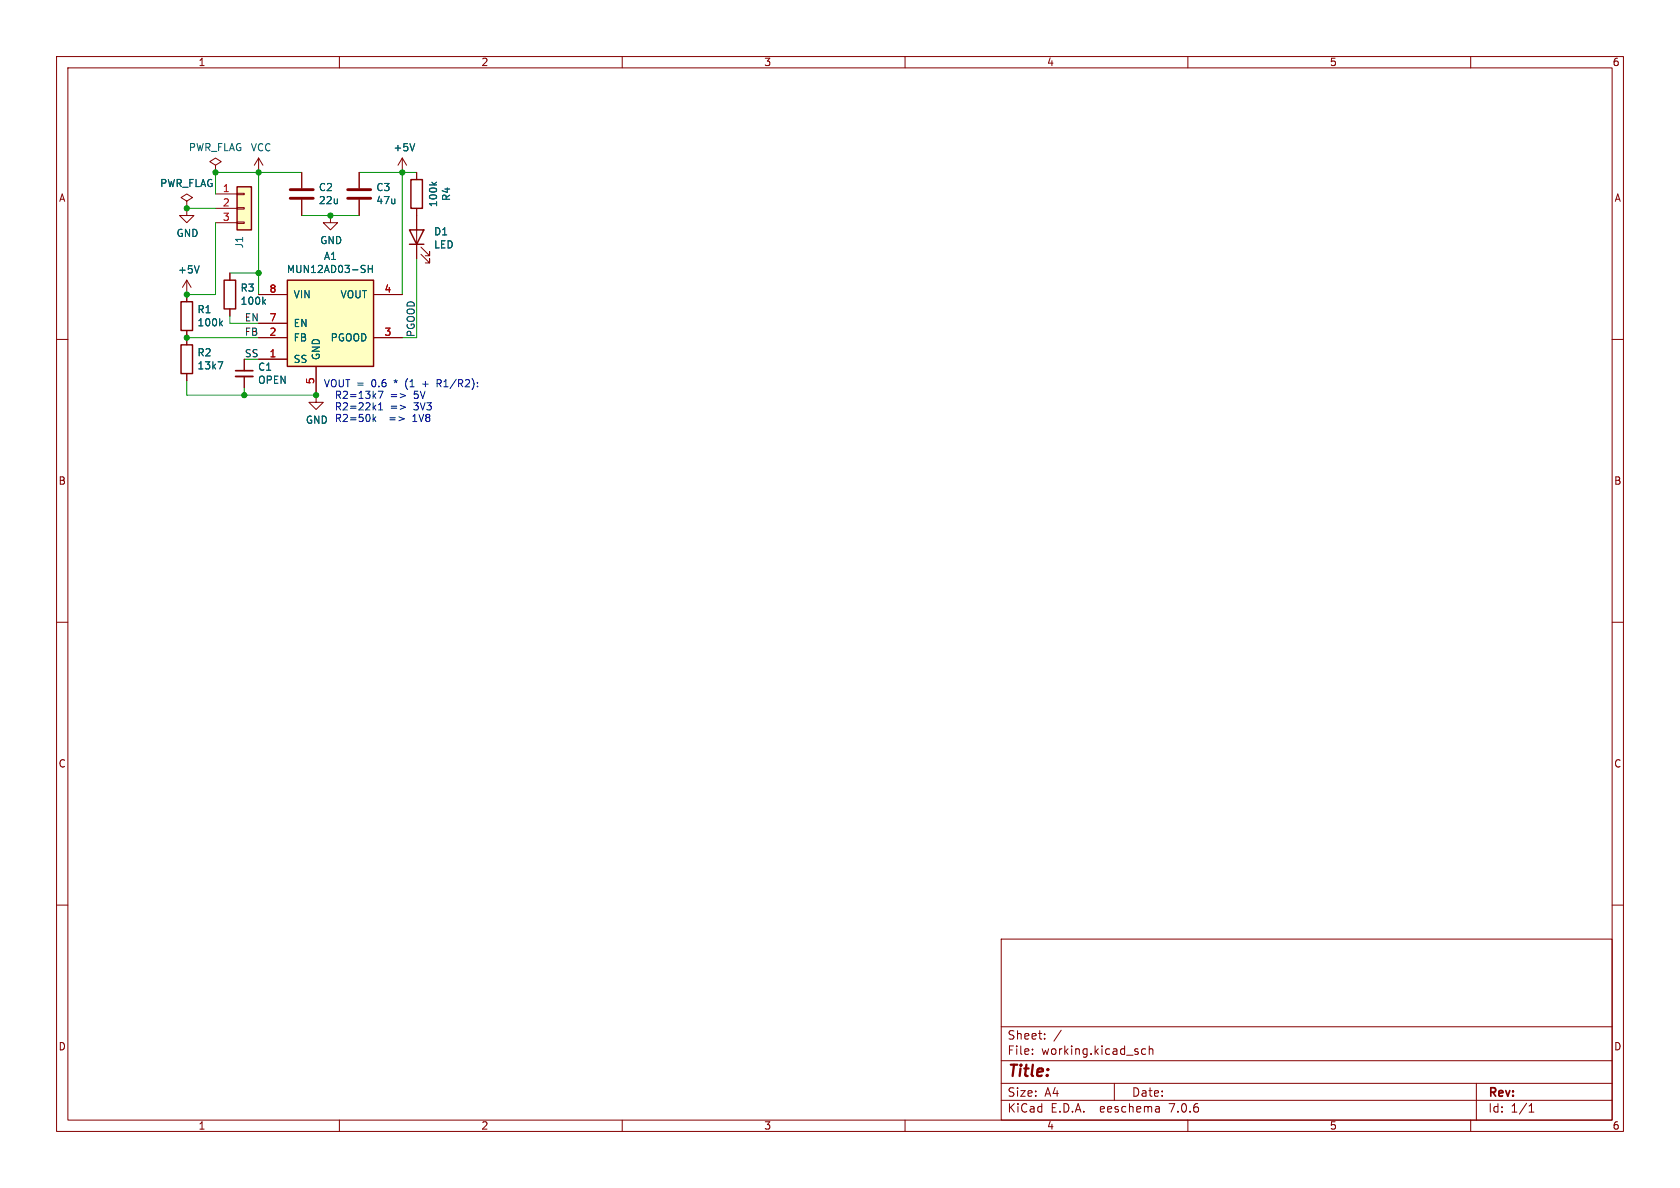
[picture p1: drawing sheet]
(kicad_sch (version 20230121) (generator eeschema)

 (paper "A4")

 (lib_symbols
  (symbol "Connector_Generic:Conn_01x03" (pin_names (offset 1.016) hide) (in_bom yes) (on_board yes)
   (property "Reference" "J" (at 0 5.08 0) (effects (font (size 1.27 1.27))))
   (property "Value" "Conn_01x03" (at 0 -5.08 0) (effects (font (size 1.27 1.27))))
   (property "Footprint" "" (at 0 0 0) (effects (font (size 1.27 1.27)) hide))
   (property "Datasheet" "~" (at 0 0 0) (effects (font (size 1.27 1.27)) hide))
   (symbol "Conn_01x03_1_1"
    (rectangle (start -1.27 -2.413) (end 0 -2.667) (stroke (width 0.1524) (type default)) (fill (type none)))
    (rectangle (start -1.27 0.127) (end 0 -0.127) (stroke (width 0.1524) (type default)) (fill (type none)))
    (rectangle (start -1.27 2.667) (end 0 2.413) (stroke (width 0.1524) (type default)) (fill (type none)))
    (rectangle (start -1.27 3.81) (end 1.27 -3.81) (stroke (width 0.254) (type default)) (fill (type background)))
    (pin passive line (at -5.08 2.54 0) (length 3.81) (name "Pin_1" (effects (font (size 1.27 1.27)))) (number "1" (effects (font (size 1.27 1.27)))))
    (pin passive line (at -5.08 0 0) (length 3.81) (name "Pin_2" (effects (font (size 1.27 1.27)))) (number "2" (effects (font (size 1.27 1.27)))))
    (pin passive line (at -5.08 -2.54 0) (length 3.81) (name "Pin_3" (effects (font (size 1.27 1.27)))) (number "3" (effects (font (size 1.27 1.27)))))))
  (symbol "Device:C" (pin_numbers hide) (pin_names (offset 0.254)) (in_bom yes) (on_board yes)
   (property "Reference" "C" (at 0.635 2.54 0) (effects (font (size 1.27 1.27)) (justify left)))
   (property "Value" "C" (at 0.635 -2.54 0) (effects (font (size 1.27 1.27)) (justify left)))
   (property "Footprint" "" (at 0.9652 -3.81 0) (effects (font (size 1.27 1.27)) hide))
   (property "Datasheet" "~" (at 0 0 0) (effects (font (size 1.27 1.27)) hide))
   (symbol "C_0_1"
    (polyline (pts (xy -2.032 -0.762) (xy 2.032 -0.762)) (stroke (width 0.508) (type default)) (fill (type none)))
    (polyline (pts (xy -2.032 0.762) (xy 2.032 0.762)) (stroke (width 0.508) (type default)) (fill (type none))))
   (symbol "C_1_1"
    (pin passive line (at 0 3.81 270) (length 2.794) (name "~" (effects (font (size 1.27 1.27)))) (number "1" (effects (font (size 1.27 1.27)))))
    (pin passive line (at 0 -3.81 90) (length 2.794) (name "~" (effects (font (size 1.27 1.27)))) (number "2" (effects (font (size 1.27 1.27)))))))
  (symbol "Device:C_Small" (pin_numbers hide) (pin_names (offset 0.254) hide) (in_bom yes) (on_board yes)
   (property "Reference" "C" (at 0.254 1.778 0) (effects (font (size 1.27 1.27)) (justify left)))
   (property "Value" "C_Small" (at 0.254 -2.032 0) (effects (font (size 1.27 1.27)) (justify left)))
   (property "Footprint" "" (at 0 0 0) (effects (font (size 1.27 1.27)) hide))
   (property "Datasheet" "~" (at 0 0 0) (effects (font (size 1.27 1.27)) hide))
   (symbol "C_Small_0_1"
    (polyline (pts (xy -1.524 -0.508) (xy 1.524 -0.508)) (stroke (width 0.3302) (type default)) (fill (type none)))
    (polyline (pts (xy -1.524 0.508) (xy 1.524 0.508)) (stroke (width 0.3048) (type default)) (fill (type none))))
   (symbol "C_Small_1_1"
    (pin passive line (at 0 2.54 270) (length 2.032) (name "~" (effects (font (size 1.27 1.27)))) (number "1" (effects (font (size 1.27 1.27)))))
    (pin passive line (at 0 -2.54 90) (length 2.032) (name "~" (effects (font (size 1.27 1.27)))) (number "2" (effects (font (size 1.27 1.27)))))))
  (symbol "Device:LED" (pin_numbers hide) (pin_names (offset 1.016) hide) (in_bom yes) (on_board yes)
   (property "Reference" "D" (at 0 2.54 0) (effects (font (size 1.27 1.27))))
   (property "Value" "LED" (at 0 -2.54 0) (effects (font (size 1.27 1.27))))
   (property "Footprint" "" (at 0 0 0) (effects (font (size 1.27 1.27)) hide))
   (property "Datasheet" "~" (at 0 0 0) (effects (font (size 1.27 1.27)) hide))
   (symbol "LED_0_1"
    (polyline (pts (xy -1.27 -1.27) (xy -1.27 1.27)) (stroke (width 0.254) (type default)) (fill (type none)))
    (polyline (pts (xy -1.27 0) (xy 1.27 0)) (stroke (width 0) (type default)) (fill (type none)))
    (polyline (pts (xy 1.27 -1.27) (xy 1.27 1.27) (xy -1.27 0) (xy 1.27 -1.27)) (stroke (width 0.254) (type default)) (fill (type none)))
    (polyline (pts (xy -3.048 -0.762) (xy -4.572 -2.286) (xy -3.81 -2.286) (xy -4.572 -2.286) (xy -4.572 -1.524)) (stroke (width 0) (type default)) (fill (type none)))
    (polyline (pts (xy -1.778 -0.762) (xy -3.302 -2.286) (xy -2.54 -2.286) (xy -3.302 -2.286) (xy -3.302 -1.524)) (stroke (width 0) (type default)) (fill (type none))))
   (symbol "LED_1_1"
    (pin passive line (at -3.81 0 0) (length 2.54) (name "K" (effects (font (size 1.27 1.27)))) (number "1" (effects (font (size 1.27 1.27)))))
    (pin passive line (at 3.81 0 180) (length 2.54) (name "A" (effects (font (size 1.27 1.27)))) (number "2" (effects (font (size 1.27 1.27)))))))
  (symbol "Device:R" (pin_numbers hide) (pin_names (offset 0)) (in_bom yes) (on_board yes)
   (property "Reference" "R" (at 2.032 0 90) (effects (font (size 1.27 1.27))))
   (property "Value" "R" (at 0 0 90) (effects (font (size 1.27 1.27))))
   (property "Footprint" "" (at -1.778 0 90) (effects (font (size 1.27 1.27)) hide))
   (property "Datasheet" "~" (at 0 0 0) (effects (font (size 1.27 1.27)) hide))
   (symbol "R_0_1"
    (rectangle (start -1.016 -2.54) (end 1.016 2.54) (stroke (width 0.254) (type default)) (fill (type none))))
   (symbol "R_1_1"
    (pin passive line (at 0 3.81 270) (length 1.27) (name "~" (effects (font (size 1.27 1.27)))) (number "1" (effects (font (size 1.27 1.27)))))
    (pin passive line (at 0 -3.81 90) (length 1.27) (name "~" (effects (font (size 1.27 1.27)))) (number "2" (effects (font (size 1.27 1.27)))))))
  (symbol "mun12ad_78xx-rescue:MUN12AD03-SH-Power_Module_Cyntec_MUN12AD" (pin_names (offset 1.016)) (in_bom yes) (on_board yes)
   (property "Reference" "A" (at 0 11.43 0) (effects (font (size 1.27 1.27))))
   (property "Value" "Power_Module_Cyntec_MUN12AD_MUN12AD03-SH" (at 0 8.89 0) (effects (font (size 1.27 1.27))))
   (property "Footprint" "Power_Module_SMD_Cyntec_MUN12AD:QFN-8-3EP_3.4x3.4x1.4mm_P0.8mm_Cyntec_MUN12AD03-SH" (at 0 13.97 0) (effects (font (size 1.27 1.27)) hide))
   (property "Datasheet" "" (at -6.35 11.43 0) (effects (font (size 1.27 1.27)) hide))
   (symbol "MUN12AD03-SH-Power_Module_Cyntec_MUN12AD_0_1"
    (rectangle (start -7.62 7.62) (end 7.62 -7.62) (stroke (width 0.254) (type solid)) (fill (type background))))
   (symbol "MUN12AD03-SH-Power_Module_Cyntec_MUN12AD_1_1"
    (pin input line (at -12.7 -6.35 0) (length 5.08) (name "SS" (effects (font (size 1.27 1.27)))) (number "1" (effects (font (size 1.27 1.27)))))
    (pin passive line (at -2.54 -12.7 90) (length 5.08) hide (name "GND" (effects (font (size 1.27 1.27)))) (number "10" (effects (font (size 1.27 1.27)))))
    (pin passive line (at -2.54 -12.7 90) (length 5.08) hide (name "GND" (effects (font (size 1.27 1.27)))) (number "11" (effects (font (size 1.27 1.27)))))
    (pin input line (at -12.7 -2.54 0) (length 5.08) (name "FB" (effects (font (size 1.27 1.27)))) (number "2" (effects (font (size 1.27 1.27)))))
    (pin open_collector line (at 12.7 -2.54 180) (length 5.08) (name "PGOOD" (effects (font (size 1.27 1.27)))) (number "3" (effects (font (size 1.27 1.27)))))
    (pin power_out line (at 12.7 5.08 180) (length 5.08) (name "VOUT" (effects (font (size 1.27 1.27)))) (number "4" (effects (font (size 1.27 1.27)))))
    (pin power_in line (at -2.54 -12.7 90) (length 5.08) (name "GND" (effects (font (size 1.27 1.27)))) (number "5" (effects (font (size 1.27 1.27)))))
    (pin no_connect line (at 0 -7.62 90) (length 5.08) hide (name "NC" (effects (font (size 1.27 1.27)))) (number "6" (effects (font (size 1.27 1.27)))))
    (pin input line (at -12.7 0 0) (length 5.08) (name "EN" (effects (font (size 1.27 1.27)))) (number "7" (effects (font (size 1.27 1.27)))))
    (pin power_in line (at -12.7 5.08 0) (length 5.08) (name "VIN" (effects (font (size 1.27 1.27)))) (number "8" (effects (font (size 1.27 1.27)))))
    (pin passive line (at 12.7 5.08 180) (length 5.08) hide (name "VOUT" (effects (font (size 1.27 1.27)))) (number "9" (effects (font (size 1.27 1.27)))))))
  (symbol "power:+5V" (power) (pin_names (offset 0)) (in_bom yes) (on_board yes)
   (property "Reference" "#PWR" (at 0 -3.81 0) (effects (font (size 1.27 1.27)) hide))
   (property "Value" "+5V" (at 0 3.556 0) (effects (font (size 1.27 1.27))))
   (property "Footprint" "" (at 0 0 0) (effects (font (size 1.27 1.27)) hide))
   (property "Datasheet" "" (at 0 0 0) (effects (font (size 1.27 1.27)) hide))
   (symbol "+5V_0_1"
    (polyline (pts (xy -0.762 1.27) (xy 0 2.54)) (stroke (width 0) (type default)) (fill (type none)))
    (polyline (pts (xy 0 0) (xy 0 2.54)) (stroke (width 0) (type default)) (fill (type none)))
    (polyline (pts (xy 0 2.54) (xy 0.762 1.27)) (stroke (width 0) (type default)) (fill (type none))))
   (symbol "+5V_1_1"
    (pin power_in line (at 0 0 90) (length 0) hide (name "+5V" (effects (font (size 1.27 1.27)))) (number "1" (effects (font (size 1.27 1.27)))))))
  (symbol "power:GND" (power) (pin_names (offset 0)) (in_bom yes) (on_board yes)
   (property "Reference" "#PWR" (at 0 -6.35 0) (effects (font (size 1.27 1.27)) hide))
   (property "Value" "GND" (at 0 -3.81 0) (effects (font (size 1.27 1.27))))
   (property "Footprint" "" (at 0 0 0) (effects (font (size 1.27 1.27)) hide))
   (property "Datasheet" "" (at 0 0 0) (effects (font (size 1.27 1.27)) hide))
   (symbol "GND_0_1"
    (polyline (pts (xy 0 0) (xy 0 -1.27) (xy 1.27 -1.27) (xy 0 -2.54) (xy -1.27 -1.27) (xy 0 -1.27)) (stroke (width 0) (type default)) (fill (type none))))
   (symbol "GND_1_1"
    (pin power_in line (at 0 0 270) (length 0) hide (name "GND" (effects (font (size 1.27 1.27)))) (number "1" (effects (font (size 1.27 1.27)))))))
  (symbol "power:PWR_FLAG" (power) (pin_numbers hide) (pin_names (offset 0) hide) (in_bom yes) (on_board yes)
   (property "Reference" "#FLG" (at 0 1.905 0) (effects (font (size 1.27 1.27)) hide))
   (property "Value" "PWR_FLAG" (at 0 3.81 0) (effects (font (size 1.27 1.27))))
   (property "Footprint" "" (at 0 0 0) (effects (font (size 1.27 1.27)) hide))
   (property "Datasheet" "~" (at 0 0 0) (effects (font (size 1.27 1.27)) hide))
   (symbol "PWR_FLAG_0_0"
    (pin power_out line (at 0 0 90) (length 0) (name "pwr" (effects (font (size 1.27 1.27)))) (number "1" (effects (font (size 1.27 1.27))))))
   (symbol "PWR_FLAG_0_1"
    (polyline (pts (xy 0 0) (xy 0 1.27) (xy -1.016 1.905) (xy 0 2.54) (xy 1.016 1.905) (xy 0 1.27)) (stroke (width 0) (type default)) (fill (type none)))))
  (symbol "power:VCC" (power) (pin_names (offset 0)) (in_bom yes) (on_board yes)
   (property "Reference" "#PWR" (at 0 -3.81 0) (effects (font (size 1.27 1.27)) hide))
   (property "Value" "VCC" (at 0 3.81 0) (effects (font (size 1.27 1.27))))
   (property "Footprint" "" (at 0 0 0) (effects (font (size 1.27 1.27)) hide))
   (property "Datasheet" "" (at 0 0 0) (effects (font (size 1.27 1.27)) hide))
   (symbol "VCC_0_1"
    (polyline (pts (xy -0.762 1.27) (xy 0 2.54)) (stroke (width 0) (type default)) (fill (type none)))
    (polyline (pts (xy 0 0) (xy 0 2.54)) (stroke (width 0) (type default)) (fill (type none)))
    (polyline (pts (xy 0 2.54) (xy 0.762 1.27)) (stroke (width 0) (type default)) (fill (type none))))
   (symbol "VCC_1_1"
    (pin power_in line (at 0 0 90) (length 0) hide (name "VCC" (effects (font (size 1.27 1.27)))) (number "1" (effects (font (size 1.27 1.27))))))))

 (junction (at 33.02 52.07) (diameter 0) (color 0 0 0 0))
 (junction (at 45.72 48.26) (diameter 0) (color 0 0 0 0))
 (junction (at 45.72 30.48) (diameter 0) (color 0 0 0 0))
 (junction (at 33.02 36.83) (diameter 0) (color 0 0 0 0))
 (junction (at 38.1 30.48) (diameter 0) (color 0 0 0 0))
 (junction (at 71.12 30.48) (diameter 0) (color 0 0 0 0))
 (junction (at 43.18 69.85) (diameter 0) (color 0 0 0 0))
 (junction (at 33.02 59.69) (diameter 0) (color 0 0 0 0))
 (junction (at 58.42 38.1) (diameter 0) (color 0 0 0 0))
 (junction (at 55.88 69.85) (diameter 0) (color 0 0 0 0))

 (wire (pts (xy 43.18 69.85) (xy 55.88 69.85)) (stroke (width 0) (type default)))
 (wire (pts (xy 43.18 63.5) (xy 45.72 63.5)) (stroke (width 0) (type default)))
 (wire (pts (xy 40.64 48.26) (xy 45.72 48.26)) (stroke (width 0) (type default)))
 (wire (pts (xy 40.64 57.15) (xy 45.72 57.15)) (stroke (width 0) (type default)))
 (wire (pts (xy 33.02 52.07) (xy 38.1 52.07)) (stroke (width 0) (type default)))
 (wire (pts (xy 38.1 36.83) (xy 33.02 36.83)) (stroke (width 0) (type default)))
 (wire (pts (xy 43.18 68.58) (xy 43.18 69.85)) (stroke (width 0) (type default)))
 (wire (pts (xy 71.12 30.48) (xy 73.66 30.48)) (stroke (width 0) (type default)))
 (wire (pts (xy 53.34 30.48) (xy 45.72 30.48)) (stroke (width 0) (type default)))
 (wire (pts (xy 40.64 57.15) (xy 40.64 55.88)) (stroke (width 0) (type default)))
 (wire (pts (xy 58.42 38.1) (xy 53.34 38.1)) (stroke (width 0) (type default)))
 (wire (pts (xy 38.1 30.48) (xy 38.1 34.29)) (stroke (width 0) (type default)))
 (wire (pts (xy 38.1 52.07) (xy 38.1 39.37)) (stroke (width 0) (type default)))
 (wire (pts (xy 73.66 45.72) (xy 73.66 59.69)) (stroke (width 0) (type default)))
 (wire (pts (xy 63.5 38.1) (xy 58.42 38.1)) (stroke (width 0) (type default)))
 (wire (pts (xy 33.02 67.31) (xy 33.02 69.85)) (stroke (width 0) (type default)))
 (wire (pts (xy 63.5 30.48) (xy 71.12 30.48)) (stroke (width 0) (type default)))
 (wire (pts (xy 38.1 30.48) (xy 45.72 30.48)) (stroke (width 0) (type default)))
 (wire (pts (xy 71.12 30.48) (xy 71.12 52.07)) (stroke (width 0) (type default)))
 (wire (pts (xy 45.72 59.69) (xy 33.02 59.69)) (stroke (width 0) (type default)))
 (wire (pts (xy 45.72 48.26) (xy 45.72 52.07)) (stroke (width 0) (type default)))
 (wire (pts (xy 73.66 59.69) (xy 71.12 59.69)) (stroke (width 0) (type default)))
 (wire (pts (xy 45.72 30.48) (xy 45.72 48.26)) (stroke (width 0) (type default)))
 (wire (pts (xy 33.02 69.85) (xy 43.18 69.85)) (stroke (width 0) (type default)))

 (text "VOUT = 0.6 * (1 + R1/R2):\n  R2=13k7 => 5V\n  R2=22k1 => 3V3\n  R2=50k  => 1V8" (at 57.15 74.93 0) (effects (font (size 1.27 1.27)) (justify left bottom)))

 (label "FB" (at 43.18 59.69 0) (effects (font (size 1.27 1.27)) (justify left bottom)))
 (label "SS" (at 43.18 63.5 0) (effects (font (size 1.27 1.27)) (justify left bottom)))
 (label "EN" (at 43.18 57.15 0) (effects (font (size 1.27 1.27)) (justify left bottom)))
 (label "PGOOD" (at 73.66 59.69 90) (effects (font (size 1.27 1.27)) (justify left bottom)))

 (symbol (lib_id "Connector_Generic:Conn_01x03") (at 43.18 36.83 0) (unit 1) (in_bom yes) (on_board yes) (dnp no)
  (property "Reference" "J1" (at 42.3164 41.6052 90) (effects (font (size 1.27 1.27)) (justify right)))
  (property "Value" "Conn_01x03" (at 40.005 41.6052 90) (effects (font (size 1.27 1.27)) (justify right) hide))
  (property "Footprint" "Pin_Headers:Pin_Header_Straight_1x03_Pitch2.54mm" (at 43.18 36.83 0) (effects (font (size 1.27 1.27)) hide))
  (property "Datasheet" "~" (at 43.18 36.83 0) (effects (font (size 1.27 1.27)) hide)) (pin "1") (pin "2") (pin "3"))

 (symbol (lib_id "power:GND") (at 33.02 36.83 0) (unit 1) (in_bom yes) (on_board yes) (dnp no)
  (property "Reference" "#PWR02" (at 33.02 43.18 0) (effects (font (size 1.27 1.27)) hide))
  (property "Value" "GND" (at 33.147 41.2242 0) (effects (font (size 1.27 1.27))))
  (property "Footprint" "" (at 33.02 36.83 0) (effects (font (size 1.27 1.27)) hide))
  (property "Datasheet" "" (at 33.02 36.83 0) (effects (font (size 1.27 1.27)) hide)) (pin "1"))

 (symbol (lib_id "Device:R") (at 73.66 34.29 180) (unit 1) (in_bom yes) (on_board yes) (dnp no)
  (property "Reference" "R4" (at 78.9178 34.29 90) (effects (font (size 1.27 1.27))))
  (property "Value" "100k" (at 76.6064 34.29 90) (effects (font (size 1.27 1.27))))
  (property "Footprint" "Resistors_SMD:R_0603" (at 75.438 34.29 90) (effects (font (size 1.27 1.27)) hide))
  (property "Datasheet" "~" (at 73.66 34.29 0) (effects (font (size 1.27 1.27)) hide)) (pin "1") (pin "2"))

 (symbol (lib_id "Device:R") (at 33.02 55.88 0) (unit 1) (in_bom yes) (on_board yes) (dnp no)
  (property "Reference" "R1" (at 34.798 54.7116 0) (effects (font (size 1.27 1.27)) (justify left)))
  (property "Value" "100k" (at 34.798 57.023 0) (effects (font (size 1.27 1.27)) (justify left)))
  (property "Footprint" "Resistors_SMD:R_0603" (at 31.242 55.88 90) (effects (font (size 1.27 1.27)) hide))
  (property "Datasheet" "~" (at 33.02 55.88 0) (effects (font (size 1.27 1.27)) hide)) (pin "1") (pin "2"))

 (symbol (lib_id "Device:R") (at 33.02 63.5 0) (unit 1) (in_bom yes) (on_board yes) (dnp no)
  (property "Reference" "R2" (at 34.798 62.3316 0) (effects (font (size 1.27 1.27)) (justify left)))
  (property "Value" "13k7" (at 34.798 64.643 0) (effects (font (size 1.27 1.27)) (justify left)))
  (property "Footprint" "Resistors_SMD:R_0603" (at 31.242 63.5 90) (effects (font (size 1.27 1.27)) hide))
  (property "Datasheet" "~" (at 33.02 63.5 0) (effects (font (size 1.27 1.27)) hide)) (pin "1") (pin "2"))

 (symbol (lib_id "Device:R") (at 40.64 52.07 0) (unit 1) (in_bom yes) (on_board yes) (dnp no)
  (property "Reference" "R3" (at 42.418 50.9016 0) (effects (font (size 1.27 1.27)) (justify left)))
  (property "Value" "100k" (at 42.418 53.213 0) (effects (font (size 1.27 1.27)) (justify left)))
  (property "Footprint" "Resistors_SMD:R_0603" (at 38.862 52.07 90) (effects (font (size 1.27 1.27)) hide))
  (property "Datasheet" "~" (at 40.64 52.07 0) (effects (font (size 1.27 1.27)) hide)) (pin "1") (pin "2"))

 (symbol (lib_id "Device:C_Small") (at 43.18 66.04 0) (unit 1) (in_bom yes) (on_board yes) (dnp no)
  (property "Reference" "C1" (at 45.5168 64.8716 0) (effects (font (size 1.27 1.27)) (justify left)))
  (property "Value" "OPEN" (at 45.5168 67.183 0) (effects (font (size 1.27 1.27)) (justify left)))
  (property "Footprint" "Capacitors_SMD:C_0603" (at 43.18 66.04 0) (effects (font (size 1.27 1.27)) hide))
  (property "Datasheet" "~" (at 43.18 66.04 0) (effects (font (size 1.27 1.27)) hide)) (pin "1") (pin "2"))

 (symbol (lib_id "Device:C") (at 53.34 34.29 0) (unit 1) (in_bom yes) (on_board yes) (dnp no)
  (property "Reference" "C2" (at 56.261 33.1216 0) (effects (font (size 1.27 1.27)) (justify left)))
  (property "Value" "22u" (at 56.261 35.433 0) (effects (font (size 1.27 1.27)) (justify left)))
  (property "Footprint" "Resistors_Universal:Resistor_SMDuniversal_0805to1206_HandSoldering" (at 54.3052 38.1 0) (effects (font (size 1.27 1.27)) hide))
  (property "Datasheet" "~" (at 53.34 34.29 0) (effects (font (size 1.27 1.27)) hide)) (pin "1") (pin "2"))

 (symbol (lib_id "Device:C") (at 63.5 34.29 0) (unit 1) (in_bom yes) (on_board yes) (dnp no)
  (property "Reference" "C3" (at 66.421 33.1216 0) (effects (font (size 1.27 1.27)) (justify left)))
  (property "Value" "47u" (at 66.421 35.433 0) (effects (font (size 1.27 1.27)) (justify left)))
  (property "Footprint" "Resistors_Universal:Resistor_SMDuniversal_0805to1206_HandSoldering" (at 64.4652 38.1 0) (effects (font (size 1.27 1.27)) hide))
  (property "Datasheet" "~" (at 63.5 34.29 0) (effects (font (size 1.27 1.27)) hide)) (pin "1") (pin "2"))

 (symbol (lib_id "Device:LED") (at 73.66 41.91 90) (unit 1) (in_bom yes) (on_board yes) (dnp no)
  (property "Reference" "D1" (at 76.6318 40.9448 90) (effects (font (size 1.27 1.27)) (justify right)))
  (property "Value" "LED" (at 76.6318 43.2562 90) (effects (font (size 1.27 1.27)) (justify right)))
  (property "Footprint" "LEDs:LED_0603" (at 73.66 41.91 0) (effects (font (size 1.27 1.27)) hide))
  (property "Datasheet" "~" (at 73.66 41.91 0) (effects (font (size 1.27 1.27)) hide)) (pin "1") (pin "2"))

 (symbol (lib_id "power:+5V") (at 33.02 52.07 0) (unit 1) (in_bom yes) (on_board yes) (dnp no)
  (property "Reference" "#PWR01" (at 33.02 55.88 0) (effects (font (size 1.27 1.27)) hide))
  (property "Value" "+5V" (at 33.401 47.6758 0) (effects (font (size 1.27 1.27))))
  (property "Footprint" "" (at 33.02 52.07 0) (effects (font (size 1.27 1.27)) hide))
  (property "Datasheet" "" (at 33.02 52.07 0) (effects (font (size 1.27 1.27)) hide)) (pin "1"))

 (symbol (lib_id "power:VCC") (at 45.72 30.48 0) (unit 1) (in_bom yes) (on_board yes) (dnp no)
  (property "Reference" "#PWR03" (at 45.72 34.29 0) (effects (font (size 1.27 1.27)) hide))
  (property "Value" "VCC" (at 46.1518 26.0858 0) (effects (font (size 1.27 1.27))))
  (property "Footprint" "" (at 45.72 30.48 0) (effects (font (size 1.27 1.27)) hide))
  (property "Datasheet" "" (at 45.72 30.48 0) (effects (font (size 1.27 1.27)) hide)) (pin "1"))

 (symbol (lib_id "power:PWR_FLAG") (at 38.1 30.48 0) (unit 1) (in_bom yes) (on_board yes) (dnp no)
  (property "Reference" "#FLG0101" (at 38.1 28.575 0) (effects (font (size 1.27 1.27)) hide))
  (property "Value" "PWR_FLAG" (at 38.1 26.0604 0) (effects (font (size 1.27 1.27))))
  (property "Footprint" "" (at 38.1 30.48 0) (effects (font (size 1.27 1.27)) hide))
  (property "Datasheet" "~" (at 38.1 30.48 0) (effects (font (size 1.27 1.27)) hide)) (pin "1"))

 (symbol (lib_id "power:PWR_FLAG") (at 33.02 36.83 0) (unit 1) (in_bom yes) (on_board yes) (dnp no)
  (property "Reference" "#FLG0102" (at 33.02 34.925 0) (effects (font (size 1.27 1.27)) hide))
  (property "Value" "PWR_FLAG" (at 33.02 32.4104 0) (effects (font (size 1.27 1.27))))
  (property "Footprint" "" (at 33.02 36.83 0) (effects (font (size 1.27 1.27)) hide))
  (property "Datasheet" "~" (at 33.02 36.83 0) (effects (font (size 1.27 1.27)) hide)) (pin "1"))

 (symbol (lib_id "power:GND") (at 58.42 38.1 0) (unit 1) (in_bom yes) (on_board yes) (dnp no)
  (property "Reference" "#PWR05" (at 58.42 44.45 0) (effects (font (size 1.27 1.27)) hide))
  (property "Value" "GND" (at 58.547 42.4942 0) (effects (font (size 1.27 1.27))))
  (property "Footprint" "" (at 58.42 38.1 0) (effects (font (size 1.27 1.27)) hide))
  (property "Datasheet" "" (at 58.42 38.1 0) (effects (font (size 1.27 1.27)) hide)) (pin "1"))

 (symbol (lib_id "mun12ad_78xx-rescue:MUN12AD03-SH-Power_Module_Cyntec_MUN12AD") (at 58.42 57.15 0) (unit 1) (in_bom yes) (on_board yes) (dnp no)
  (property "Reference" "A1" (at 58.42 45.2882 0) (effects (font (size 1.27 1.27))))
  (property "Value" "MUN12AD03-SH" (at 58.42 47.5996 0) (effects (font (size 1.27 1.27))))
  (property "Footprint" "Power_Module_SMD_Cyntec_MUN12AD:QFN-8-3EP_3.4x3.4x1.4mm_P0.8mm_Cyntec_MUN12AD03-SH" (at 58.42 43.18 0) (effects (font (size 1.27 1.27)) hide))
  (property "Datasheet" "https://datasheet.lcsc.com/szlcsc/Cyntec-MUN12AD03-SH_C218787.pdf" (at 52.07 45.72 0) (effects (font (size 1.27 1.27)) hide)) (pin "1") (pin "10") (pin "11") (pin "2") (pin "3") (pin "4") (pin "5") (pin "6") (pin "7") (pin "8") (pin "9"))

 (symbol (lib_id "power:GND") (at 55.88 69.85 0) (unit 1) (in_bom yes) (on_board yes) (dnp no)
  (property "Reference" "#PWR04" (at 55.88 76.2 0) (effects (font (size 1.27 1.27)) hide))
  (property "Value" "GND" (at 56.007 74.2442 0) (effects (font (size 1.27 1.27))))
  (property "Footprint" "" (at 55.88 69.85 0) (effects (font (size 1.27 1.27)) hide))
  (property "Datasheet" "" (at 55.88 69.85 0) (effects (font (size 1.27 1.27)) hide)) (pin "1"))

 (symbol (lib_id "power:+5V") (at 71.12 30.48 0) (unit 1) (in_bom yes) (on_board yes) (dnp no)
  (property "Reference" "#PWR06" (at 71.12 34.29 0) (effects (font (size 1.27 1.27)) hide))
  (property "Value" "+5V" (at 71.501 26.0858 0) (effects (font (size 1.27 1.27))))
  (property "Footprint" "" (at 71.12 30.48 0) (effects (font (size 1.27 1.27)) hide))
  (property "Datasheet" "" (at 71.12 30.48 0) (effects (font (size 1.27 1.27)) hide)) (pin "1"))

 (sheet_instances (path "" (page "1"))))
